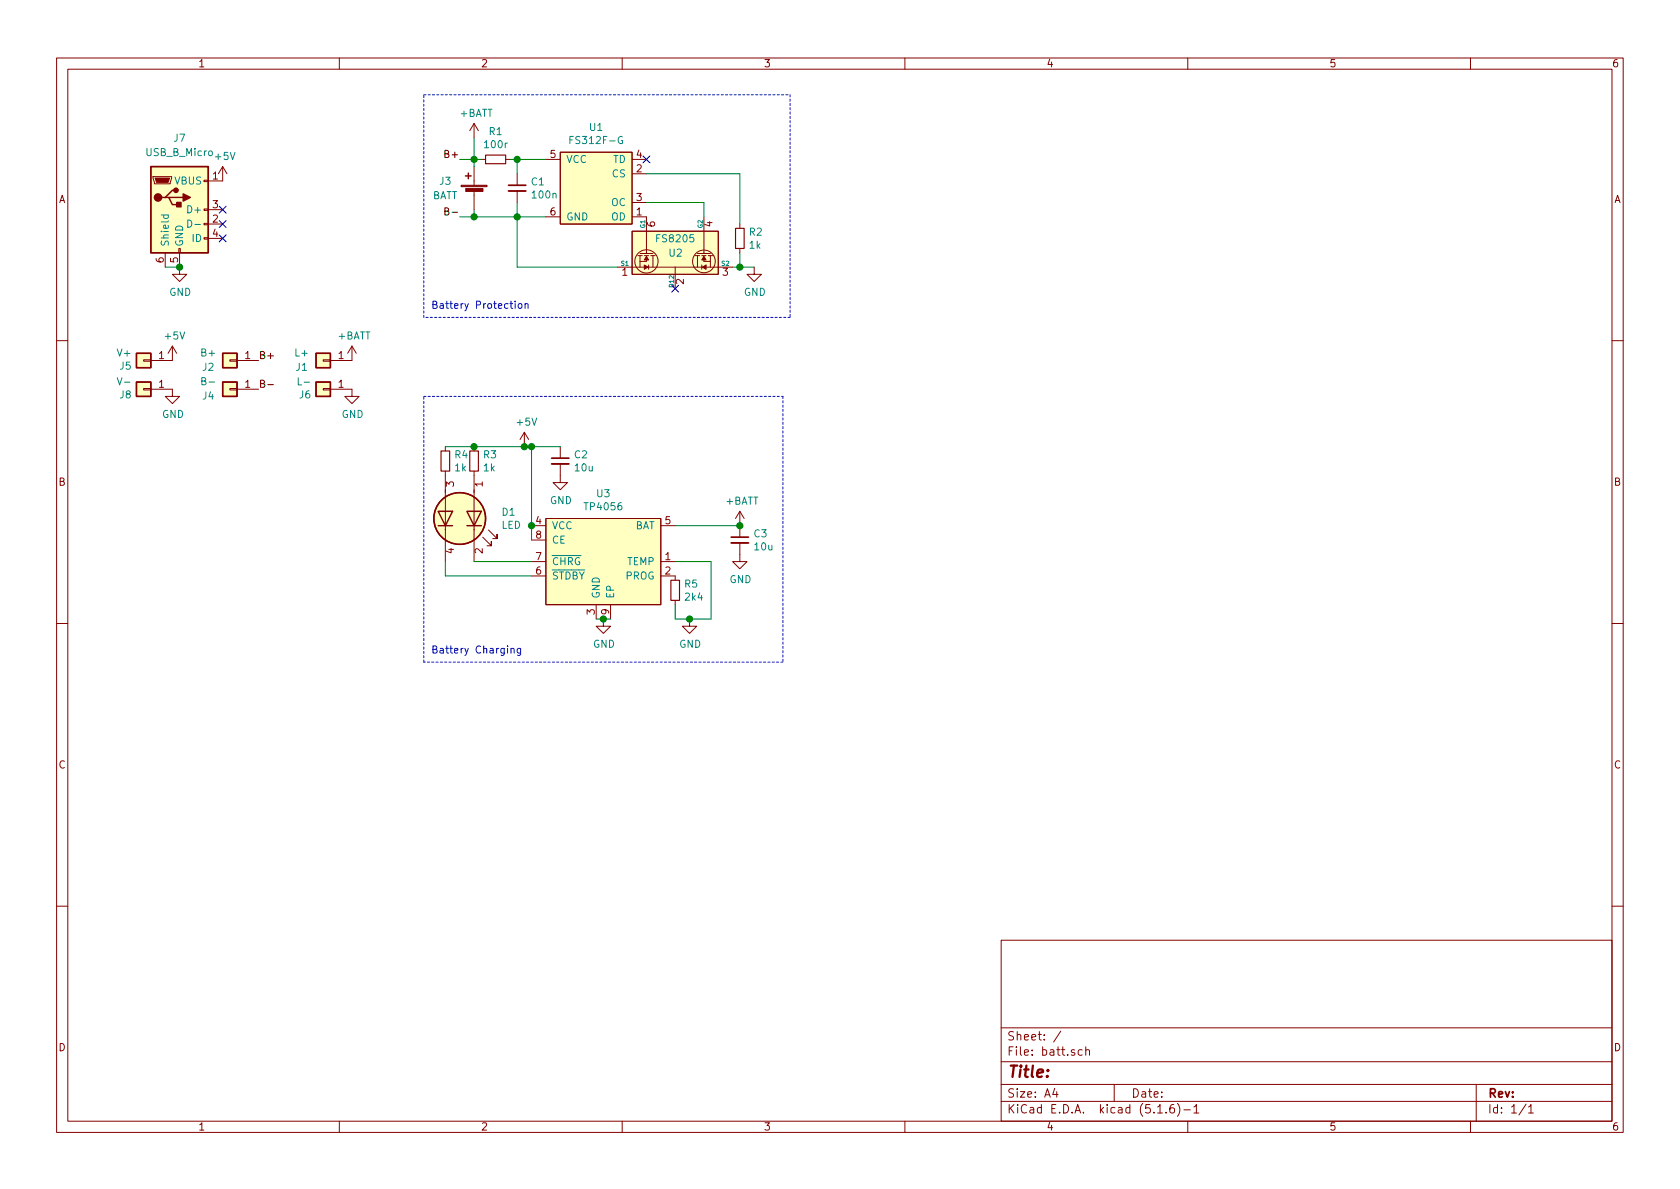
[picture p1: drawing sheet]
EESchema Schematic File Version 4
EELAYER 30 0
EELAYER END
$Descr A4 11693 8268
encoding utf-8
Sheet 1 1
Title ""
Date ""
Rev ""
Comp ""
Comment1 ""
Comment2 ""
Comment3 ""
Comment4 ""
$EndDescr
$Comp
L batt:TP4056 U3
U 1 1
P 4200 3800
F 0 "U3" H 4200 4175 50  0000 C CNN
F 1 "TP4056" H 4200 4084 50  0000 C CNN
F 2 "Package_SO:HSOP-8-1EP_3.9x4.9mm_P1.27mm_EP2.41x3.1mm" H 4200 3800 50  0001 C CNN
F 3 "https://dlnmh9ip6v2uc.cloudfront.net/datasheets/Prototyping/TP4056.pdf" H 4200 3800 50  0001 C CNN
F 4 "C382139" H 4200 3800 50  0001 C CNN "LCSC"
	1    4200 3800
	1    0    0    -1  
$EndComp
$Comp
L Connector:USB_B_Micro J7
U 1 1
P 1250 1450
F 0 "J7" H 1250 1950 50  0000 C CNN
F 1 "USB_B_Micro" H 1250 1850 50  0000 C CNN
F 2 "batt:U254-051T-4BH83-F1S" H 1400 1400 50  0001 C CNN
F 3 "~" H 1400 1400 50  0001 C CNN
F 4 "C397452" H 1250 1450 50  0001 C CNN "LCSC"
	1    1250 1450
	1    0    0    -1  
$EndComp
NoConn ~ 1550 1450
NoConn ~ 1550 1550
NoConn ~ 1550 1650
$Comp
L power:GND #PWR04
U 1 1
P 1250 1850
F 0 "#PWR04" H 1250 1600 50  0001 C CNN
F 1 "GND" H 1255 1677 50  0000 C CNN
F 2 "" H 1250 1850 50  0001 C CNN
F 3 "" H 1250 1850 50  0001 C CNN
	1    1250 1850
	1    0    0    -1  
$EndComp
$Comp
L power:+5V #PWR02
U 1 1
P 1550 1250
F 0 "#PWR02" H 1550 1100 50  0001 C CNN
F 1 "+5V" H 1565 1423 50  0000 C CNN
F 2 "" H 1550 1250 50  0001 C CNN
F 3 "" H 1550 1250 50  0001 C CNN
	1    1550 1250
	1    0    0    -1  
$EndComp
$Comp
L power:+BATT #PWR07
U 1 1
P 5150 3650
F 0 "#PWR07" H 5150 3500 50  0001 C CNN
F 1 "+BATT" H 5165 3823 50  0000 C CNN
F 2 "" H 5150 3650 50  0001 C CNN
F 3 "" H 5150 3650 50  0001 C CNN
	1    5150 3650
	1    0    0    -1  
$EndComp
Wire Wire Line
	1150 1850 1250 1850
Connection ~ 1250 1850
$Comp
L power:GND #PWR09
U 1 1
P 4200 4300
F 0 "#PWR09" H 4200 4050 50  0001 C CNN
F 1 "GND" H 4205 4127 50  0000 C CNN
F 2 "" H 4200 4300 50  0001 C CNN
F 3 "" H 4200 4300 50  0001 C CNN
	1    4200 4300
	1    0    0    -1  
$EndComp
Wire Wire Line
	4250 4300 4200 4300
Connection ~ 4200 4300
Wire Wire Line
	4200 4300 4150 4300
$Comp
L Device:C_Small C3
U 1 1
P 5150 3750
F 0 "C3" H 5242 3796 50  0000 L CNN
F 1 "10u" H 5242 3705 50  0000 L CNN
F 2 "Capacitor_SMD:C_0805_2012Metric" H 5150 3750 50  0001 C CNN
F 3 "~" H 5150 3750 50  0001 C CNN
F 4 "C17024" H 5150 3750 50  0001 C CNN "LCSC"
	1    5150 3750
	1    0    0    -1  
$EndComp
Wire Wire Line
	4700 3650 5150 3650
Connection ~ 5150 3650
$Comp
L power:GND #PWR08
U 1 1
P 5150 3850
F 0 "#PWR08" H 5150 3600 50  0001 C CNN
F 1 "GND" H 5155 3677 50  0000 C CNN
F 2 "" H 5150 3850 50  0001 C CNN
F 3 "" H 5150 3850 50  0001 C CNN
	1    5150 3850
	1    0    0    -1  
$EndComp
$Comp
L Device:R_Small R5
U 1 1
P 4700 4100
F 0 "R5" H 4759 4146 50  0000 L CNN
F 1 "2k4" H 4759 4055 50  0000 L CNN
F 2 "Resistor_SMD:R_0603_1608Metric" H 4700 4100 50  0001 C CNN
F 3 "~" H 4700 4100 50  0001 C CNN
F 4 "C294654" H 4700 4100 50  0001 C CNN "LCSC"
	1    4700 4100
	1    0    0    -1  
$EndComp
$Comp
L power:GND #PWR010
U 1 1
P 4800 4300
F 0 "#PWR010" H 4800 4050 50  0001 C CNN
F 1 "GND" H 4805 4127 50  0000 C CNN
F 2 "" H 4800 4300 50  0001 C CNN
F 3 "" H 4800 4300 50  0001 C CNN
	1    4800 4300
	1    0    0    -1  
$EndComp
Wire Wire Line
	4700 3900 4950 3900
Wire Wire Line
	4950 3900 4950 4300
Wire Wire Line
	4950 4300 4800 4300
Wire Wire Line
	4700 4300 4700 4200
Connection ~ 4800 4300
Wire Wire Line
	4800 4300 4700 4300
$Comp
L Device:R_Small R4
U 1 1
P 3100 3200
F 0 "R4" H 3159 3246 50  0000 L CNN
F 1 "1k" H 3159 3155 50  0000 L CNN
F 2 "Resistor_SMD:R_0603_1608Metric" H 3100 3200 50  0001 C CNN
F 3 "~" H 3100 3200 50  0001 C CNN
F 4 "C115325" H 3100 3200 50  0001 C CNN "LCSC"
	1    3100 3200
	1    0    0    -1  
$EndComp
$Comp
L Device:R_Small R3
U 1 1
P 3300 3200
F 0 "R3" H 3359 3246 50  0000 L CNN
F 1 "1k" H 3359 3155 50  0000 L CNN
F 2 "Resistor_SMD:R_0603_1608Metric" H 3300 3200 50  0001 C CNN
F 3 "~" H 3300 3200 50  0001 C CNN
F 4 "C115325" H 3300 3200 50  0001 C CNN "LCSC"
	1    3300 3200
	1    0    0    -1  
$EndComp
Wire Wire Line
	3700 3900 3300 3900
Wire Wire Line
	3700 4000 3100 4000
$Comp
L power:+5V #PWR05
U 1 1
P 3650 3100
F 0 "#PWR05" H 3650 2950 50  0001 C CNN
F 1 "+5V" H 3665 3273 50  0000 C CNN
F 2 "" H 3650 3100 50  0001 C CNN
F 3 "" H 3650 3100 50  0001 C CNN
	1    3650 3100
	1    0    0    -1  
$EndComp
$Comp
L Device:C_Small C2
U 1 1
P 3900 3200
F 0 "C2" H 3992 3246 50  0000 L CNN
F 1 "10u" H 3992 3155 50  0000 L CNN
F 2 "Capacitor_SMD:C_0805_2012Metric" H 3900 3200 50  0001 C CNN
F 3 "~" H 3900 3200 50  0001 C CNN
F 4 "C17024" H 3900 3200 50  0001 C CNN "LCSC"
	1    3900 3200
	1    0    0    -1  
$EndComp
$Comp
L power:GND #PWR06
U 1 1
P 3900 3300
F 0 "#PWR06" H 3900 3050 50  0001 C CNN
F 1 "GND" H 3905 3127 50  0000 C CNN
F 2 "" H 3900 3300 50  0001 C CNN
F 3 "" H 3900 3300 50  0001 C CNN
	1    3900 3300
	1    0    0    -1  
$EndComp
Connection ~ 3650 3100
Wire Wire Line
	3650 3100 3700 3100
Wire Wire Line
	3700 3750 3700 3650
Connection ~ 3700 3650
Connection ~ 3300 3100
Wire Wire Line
	3100 3100 3300 3100
$Comp
L batt:FS312F-G U1
U 1 1
P 4150 1300
F 0 "U1" H 4150 1725 50  0000 C CNN
F 1 "FS312F-G" H 4150 1634 50  0000 C CNN
F 2 "Package_TO_SOT_SMD:SOT-23-6" H 4150 1300 50  0001 C CNN
F 3 "https://datasheet.lcsc.com/szlcsc/1811151452_Fortune-Semicon-FS312F-G_C82736.pdf" H 4150 1300 50  0001 C CNN
F 4 " C82736" H 4150 1300 50  0001 C CNN "LCSC"
	1    4150 1300
	1    0    0    -1  
$EndComp
NoConn ~ 4500 1100
$Comp
L Device:Battery_Cell J3
U 1 1
P 3300 1350
F 0 "J3" H 3500 1450 50  0000 C CNN
F 1 "BATT" H 3500 1350 50  0000 C CNN
F 2 "Connector_JST:JST_PH_S2B-PH-K_1x02_P2.00mm_Horizontal" H 3300 1350 50  0001 C CNN
F 3 "~" H 3300 1350 50  0001 C CNN
	1    3300 1350
	-1   0    0    -1  
$EndComp
$Comp
L Device:C_Small C1
U 1 1
P 3600 1300
F 0 "C1" H 3692 1346 50  0000 L CNN
F 1 "100n" H 3692 1255 50  0000 L CNN
F 2 "Capacitor_SMD:C_0603_1608Metric" H 3600 1300 50  0001 C CNN
F 3 "~" H 3600 1300 50  0001 C CNN
F 4 "C80516" H 3600 1300 50  0001 C CNN "LCSC"
	1    3600 1300
	1    0    0    -1  
$EndComp
Wire Wire Line
	3300 1100 3350 1100
Wire Wire Line
	3600 1400 3600 1500
Connection ~ 3600 1500
Wire Wire Line
	3600 1500 3800 1500
Wire Wire Line
	3600 1200 3600 1100
Connection ~ 3600 1100
Wire Wire Line
	3600 1100 3800 1100
$Comp
L power:+BATT #PWR01
U 1 1
P 3300 950
F 0 "#PWR01" H 3300 800 50  0001 C CNN
F 1 "+BATT" H 3315 1123 50  0000 C CNN
F 2 "" H 3300 950 50  0001 C CNN
F 3 "" H 3300 950 50  0001 C CNN
	1    3300 950 
	1    0    0    -1  
$EndComp
$Comp
L batt:FS8205 U2
U 1 1
P 4700 1750
F 0 "U2" H 4650 1750 50  0000 L CNN
F 1 "FS8205" H 4700 1850 50  0000 C CNN
F 2 "Package_TO_SOT_SMD:SOT-23-6" H 4700 1800 50  0001 C CNN
F 3 "https://datasheet.lcsc.com/szlcsc/1810110910_Fortune-Semicon-FS8205_C32254.pdf" H 4700 1800 50  0001 C CNN
F 4 "C32254" H 4700 1750 50  0001 C CNN "LCSC"
	1    4700 1750
	1    0    0    -1  
$EndComp
Wire Wire Line
	3600 1500 3600 1850
Wire Wire Line
	3600 1850 4300 1850
Wire Wire Line
	4500 1400 4900 1400
Wire Wire Line
	4900 1400 4900 1500
$Comp
L Device:R_Small R2
U 1 1
P 5150 1650
F 0 "R2" H 5209 1696 50  0000 L CNN
F 1 "1k" H 5209 1605 50  0000 L CNN
F 2 "Resistor_SMD:R_0603_1608Metric" H 5150 1650 50  0001 C CNN
F 3 "~" H 5150 1650 50  0001 C CNN
F 4 "C115325" H 5150 1650 50  0001 C CNN "LCSC"
	1    5150 1650
	1    0    0    -1  
$EndComp
$Comp
L Device:R_Small R1
U 1 1
P 3450 1100
F 0 "R1" V 3254 1100 50  0000 C CNN
F 1 "100r" V 3345 1100 50  0000 C CNN
F 2 "Resistor_SMD:R_0603_1608Metric" H 3450 1100 50  0001 C CNN
F 3 "~" H 3450 1100 50  0001 C CNN
F 4 "C163844" H 3450 1100 50  0001 C CNN "LCSC"
	1    3450 1100
	0    1    1    0   
$EndComp
Wire Wire Line
	3550 1100 3600 1100
Wire Wire Line
	4500 1200 5150 1200
Wire Wire Line
	5150 1200 5150 1550
Wire Wire Line
	5150 1750 5150 1850
Wire Wire Line
	5150 1850 5100 1850
Wire Wire Line
	5250 1850 5150 1850
Connection ~ 5150 1850
$Comp
L power:GND #PWR03
U 1 1
P 5250 1850
F 0 "#PWR03" H 5250 1600 50  0001 C CNN
F 1 "GND" H 5255 1677 50  0000 C CNN
F 2 "" H 5250 1850 50  0001 C CNN
F 3 "" H 5250 1850 50  0001 C CNN
	1    5250 1850
	1    0    0    -1  
$EndComp
$Comp
L Connector_Generic:Conn_01x01 J5
U 1 1
P 1000 2500
F 0 "J5" H 1080 2542 50  0000 L CNN
F 1 "V+" H 1080 2451 50  0000 L CNN
F 2 "batt:PinHeader_1x01_P2.54mm_Vertical_nosilk" H 1000 2500 50  0001 C CNN
F 3 "~" H 1000 2500 50  0001 C CNN
	1    1000 2500
	-1   0    0    1   
$EndComp
$Comp
L Connector_Generic:Conn_01x01 J8
U 1 1
P 1000 2700
F 0 "J8" H 1080 2742 50  0000 L CNN
F 1 "V-" H 1080 2651 50  0000 L CNN
F 2 "batt:PinHeader_1x01_P2.54mm_Vertical_nosilk" H 1000 2700 50  0001 C CNN
F 3 "~" H 1000 2700 50  0001 C CNN
	1    1000 2700
	-1   0    0    1   
$EndComp
$Comp
L Connector_Generic:Conn_01x01 J2
U 1 1
P 1600 2500
F 0 "J2" H 1750 2550 50  0000 C CNN
F 1 "B+" H 1750 2450 50  0000 C CNN
F 2 "batt:PinHeader_1x01_P2.54mm_Vertical_nosilk" H 1600 2500 50  0001 C CNN
F 3 "~" H 1600 2500 50  0001 C CNN
	1    1600 2500
	-1   0    0    1   
$EndComp
$Comp
L Connector_Generic:Conn_01x01 J4
U 1 1
P 1600 2700
F 0 "J4" H 1750 2750 50  0000 C CNN
F 1 "B-" H 1750 2650 50  0000 C CNN
F 2 "batt:PinHeader_1x01_P2.54mm_Vertical_nosilk" H 1600 2700 50  0001 C CNN
F 3 "~" H 1600 2700 50  0001 C CNN
	1    1600 2700
	-1   0    0    1   
$EndComp
$Comp
L Connector_Generic:Conn_01x01 J1
U 1 1
P 2250 2500
F 0 "J1" H 2400 2550 50  0000 C CNN
F 1 "L+" H 2400 2450 50  0000 C CNN
F 2 "batt:PinHeader_1x01_P2.54mm_Vertical_nosilk" H 2250 2500 50  0001 C CNN
F 3 "~" H 2250 2500 50  0001 C CNN
	1    2250 2500
	-1   0    0    1   
$EndComp
$Comp
L Connector_Generic:Conn_01x01 J6
U 1 1
P 2250 2700
F 0 "J6" H 2330 2742 50  0000 L CNN
F 1 "L-" H 2330 2651 50  0000 L CNN
F 2 "batt:PinHeader_1x01_P2.54mm_Vertical_nosilk" H 2250 2700 50  0001 C CNN
F 3 "~" H 2250 2700 50  0001 C CNN
	1    2250 2700
	-1   0    0    1   
$EndComp
$Comp
L Device:LED_Dual_ACAC D1
U 1 1
P 3200 3600
F 0 "D1" V 3154 3888 50  0000 L CNN
F 1 "LED" V 3245 3888 50  0000 L CNN
F 2 "batt:TJ-S1615SW6TGLCRG-A5" H 3230 3600 50  0001 C CNN
F 3 "https://datasheet.lcsc.com/szlcsc/TOGIALED-TJ-S1615SW6TGLCRG-A5_C273605.pdf" H 3230 3600 50  0001 C CNN
F 4 "C273605" V 3200 3600 50  0001 C CNN "LCSC"
	1    3200 3600
	0    1    1    0   
$EndComp
Wire Wire Line
	3300 3100 3650 3100
Wire Wire Line
	3100 3900 3100 4000
Wire Wire Line
	3700 3100 3700 3650
Wire Wire Line
	3700 3100 3900 3100
Connection ~ 3700 3100
Wire Wire Line
	3300 950  3300 1100
Text Label 3200 1500 2    50   ~ 0
B-
$Comp
L power:+5V #PWR0101
U 1 1
P 1200 2500
F 0 "#PWR0101" H 1200 2350 50  0001 C CNN
F 1 "+5V" H 1215 2673 50  0000 C CNN
F 2 "" H 1200 2500 50  0001 C CNN
F 3 "" H 1200 2500 50  0001 C CNN
	1    1200 2500
	1    0    0    -1  
$EndComp
$Comp
L power:GND #PWR0102
U 1 1
P 1200 2700
F 0 "#PWR0102" H 1200 2450 50  0001 C CNN
F 1 "GND" H 1205 2527 50  0000 C CNN
F 2 "" H 1200 2700 50  0001 C CNN
F 3 "" H 1200 2700 50  0001 C CNN
	1    1200 2700
	1    0    0    -1  
$EndComp
Text Label 1800 2700 0    50   ~ 0
B-
$Comp
L power:+BATT #PWR0103
U 1 1
P 2450 2500
F 0 "#PWR0103" H 2450 2350 50  0001 C CNN
F 1 "+BATT" H 2465 2673 50  0000 C CNN
F 2 "" H 2450 2500 50  0001 C CNN
F 3 "" H 2450 2500 50  0001 C CNN
	1    2450 2500
	1    0    0    -1  
$EndComp
$Comp
L power:GND #PWR0104
U 1 1
P 2450 2700
F 0 "#PWR0104" H 2450 2450 50  0001 C CNN
F 1 "GND" H 2455 2527 50  0000 C CNN
F 2 "" H 2450 2700 50  0001 C CNN
F 3 "" H 2450 2700 50  0001 C CNN
	1    2450 2700
	1    0    0    -1  
$EndComp
Wire Wire Line
	3200 1500 3300 1500
Wire Wire Line
	3300 1150 3300 1100
Connection ~ 3300 1100
Wire Wire Line
	3300 1450 3300 1500
Connection ~ 3300 1500
Wire Wire Line
	3300 1500 3600 1500
Text Label 3200 1100 2    50   ~ 0
B+
Wire Wire Line
	3200 1100 3300 1100
Text Label 1800 2500 0    50   ~ 0
B+
NoConn ~ 4700 2000
Wire Notes Line
	2950 650  5500 650 
Wire Notes Line
	5500 650  5500 2200
Wire Notes Line
	5500 2200 2950 2200
Wire Notes Line
	2950 2200 2950 650 
Text Notes 3000 2150 0    50   ~ 0
Battery Protection
Wire Notes Line
	2950 2750 5450 2750
Wire Notes Line
	5450 2750 5450 4600
Wire Notes Line
	5450 4600 2950 4600
Wire Notes Line
	2950 4600 2950 2750
Text Notes 3000 4550 0    50   ~ 0
Battery Charging
$EndSCHEMATC
